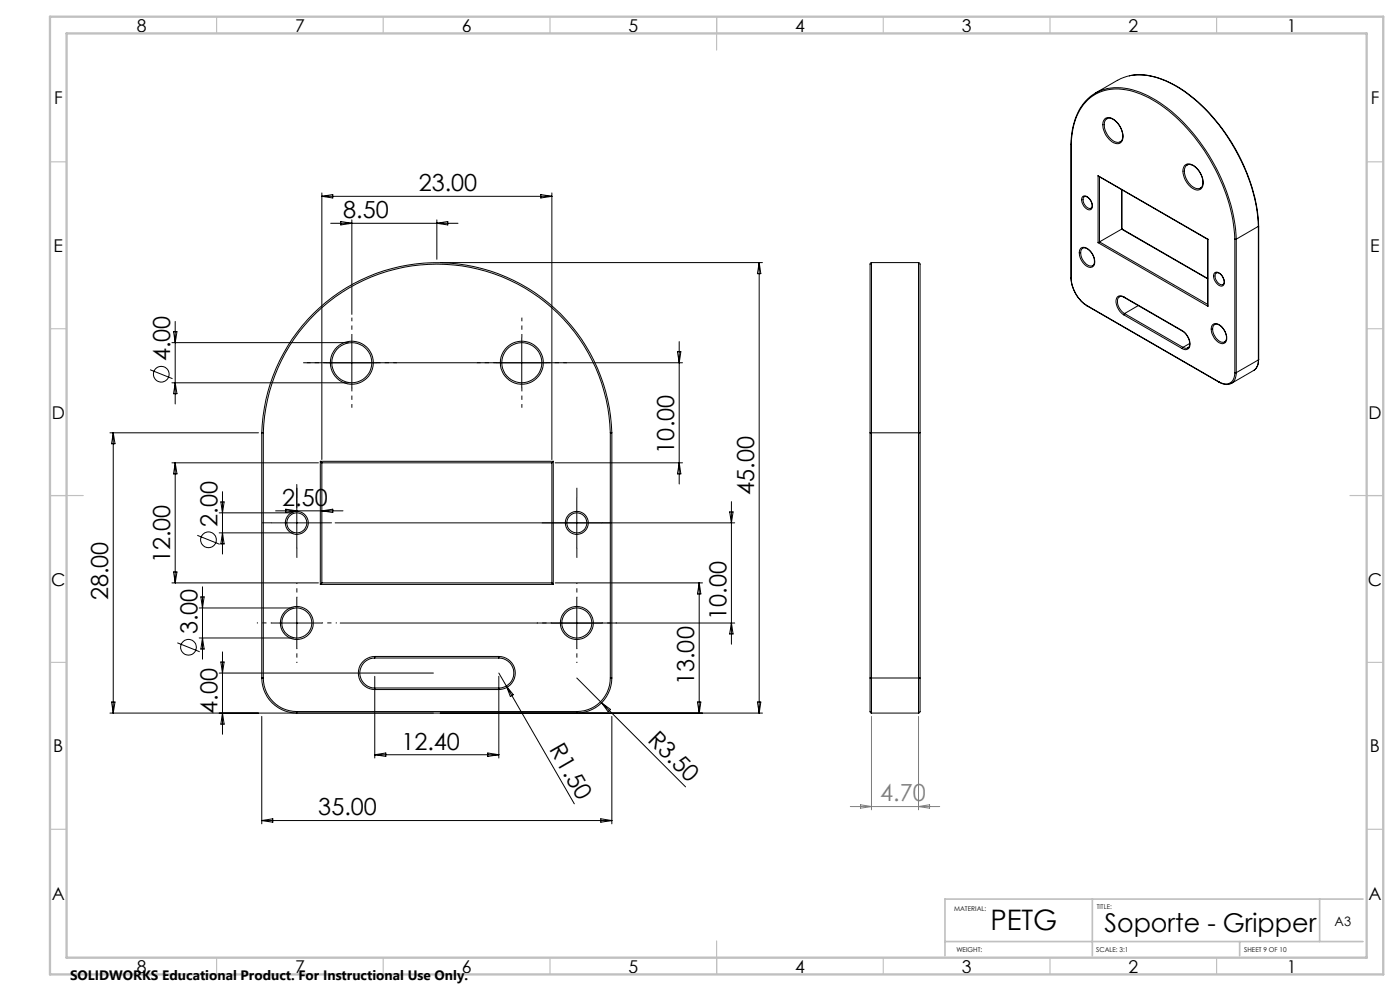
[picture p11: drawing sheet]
<svg xmlns="http://www.w3.org/2000/svg" width="420mm" height="297mm" viewBox="0 0 420 297" stroke-linecap="round" stroke-linejoin="round" font-family="sans-serif">
<g fill="none" stroke="#000" stroke-width=".3">
<path d="M325.6 30.4a19.7 19.7 0 0 0-4.3 12.8M325.6 30.3a13.7 13.7 0 0 1 15.3-3 41.9 41.9 0 0 1 20 16.5 53.6 53.6 0 0 1 10 27.9M328.6 27.9l6.6-3.8a15 15 0 0 1 13.5-.3 44.1 44.1 0 0 1 19.8 17.6 52.5 52.5 0 0 1 9 26.4M331.5 35.6a2.91 2.91 0 0 1 3.8 1.2 5.3 5.3 0 0 1 1.2 5.7 2.43 2.43 0 0 1-3.7-.6 5.4 5.4 0 0 1-1.5-6.1zM332.1 35.6a2.74 2.74 0 0 1 3.2 1.3 4.8 4.8 0 0 1 1.1 5.4l-.3 .2M332.1 35.6a3.6 3.6 0 0 0 .1 4.8 3.4 3.4 0 0 0 3.9 2.1M332.1 35.6h.1M338.9 22.7a20.2 20.2 0 0 1 14.2 3.2 54.7 54.7 0 0 1 24.5 41.7l-.1 .2M96.6 57.8v79.9M96.6 58.8h69M96.6 58.8l3.2-.5v1zM162.2 58.3l3.4 .5-3.4 .5z"/>
<path d="M165.6 57.8v79.9M321.3 43.2l.1 .2M321.3 43.2v40.1M321.4 43.4a17.8 17.8 0 0 1 5.8-14.2 14.4 14.4 0 0 1 14-1.4 41.7 41.7 0 0 1 19.1 15.9 53.6 53.6 0 0 1 10.2 28M321.4 43.4v40M324.7 59a1.76 1.76 0 0 1 2.6 1.2 1.61 1.61 0 0 1-.5 2.7 3 3 0 0 1-2.1-3.9zM325.2 59.1a1.42 1.42 0 0 1 1.9 .9 1.7 1.7 0 0 1 .1 2.5 2.51 2.51 0 0 1-2-3.4zM329.4 52.7l32.9 19.1M329.4 52.7l33 19M329.4 52.7v20M329.8 53v19.5M336.1 42.5h.1"/>
<path d="M336.5 56.9v11.8M336.6 56.9v11.7M355.3 49.7a2.43 2.43 0 0 1 3.7 .6 5.5 5.5 0 0 1 1.5 6.1 2.37 2.37 0 0 1-3.6-.7 5.8 5.8 0 0 1-1.8-5.7zM356.1 49.5a3.4 3.4 0 0 1 3.8 2.2 3.8 3.8 0 0 1 .3 4.6l-.1 .1M356.1 49.5a3.7 3.7 0 0 0 .2 4.8 3.6 3.6 0 0 0 3.8 2.1M356.1 49.5h.1M360.2 56.4h-.1M99.2 66.9h38.2M102.2 66.4l3.4 .5-3.4 .5zM105.6 65.9v28.3M131.1 65.9v11.8M131.1 66.9l3.2-.5v1z"/>
<path d="M132 78.7h96.7M227.8 78.7v135M227.8 78.7l.4 3.3h-1zM261.4 78.7l-.4 .4v50.6M261.4 78.7v51M261.4 78.7h14.2M275.6 78.7l.4 .4v50.6M275.6 78.7v51M324.2 74.4a2.43 2.43 0 0 1 3.3 1.3 3.3 3.3 0 0 1 .3 4.3 2.86 2.86 0 0 1-3.4-1.9 3.5 3.5 0 0 1-.2-3.7zM324.6 74.5a1.83 1.83 0 0 1 2.6 .9 3 3 0 0 1 .6 4.2 3.3 3.3 0 0 1-3.5-3l-.1-1.2zM327.8 79.6h.1M329.4 72.7l33 19.1"/>
<path d="M329.8 72.5l-.4 .2M329.8 72.5l32.5 18.7M336.5 68.7l-6.7 3.8M336.5 68.7l25.8 14.9M336.6 68.6l-.1 .1M336.6 68.6l25.7 14.9M362.3 71.8l.1 20M362.4 71.7l-.1 .1M362.4 71.7v20.1M370.5 71.7h.4M370.5 71.7v40M370.9 71.7v40"/>
<path d="M377.5 67.8l-6.6 3.9M377.5 67.8v40.1M377.6 67.7v40M52.1 99.4h1l-.5 3.3zM52.6 96.3v24.8M321.3 83.3a10.7 10.7 0 0 0 4.9 8.4M321.3 83.3l.1 .1M321.4 83.4a10.4 10.4 0 0 0 4.7 8.2M326.1 91.6l.1 .1M326.1 91.6l39.6 22.8M326.2 91.7l39.6 22.9M335.8 88.9a3 3 0 0 0 .5 4.2l1.1 .9"/>
<path d="M335.8 88.9h.1M335.9 88.9l.5-.1 .8 .3M337.1 89a1.5 1.5 0 0 0-1.8-.1 1.5 1.5 0 0 0-.5 1.8 5.4 5.4 0 0 0 2.3 3.7M337.1 89l.1 .1M337.1 89l17.6 10.1M337.1 94.4l17.6 10.1M337.2 89.1l17.5 10.1M337.4 94l-.3 .4M337.4 94l17.5 10.1M341.5 91.6l-4.1 2.4M354.7 99.1a4.2 4.2 0 0 1 1.9 5.4l-.9 .3-1-.3M354.7 99.1v.1"/>
<path d="M354.7 99.2a4.2 4.2 0 0 1 1.9 4.9l-.3 .2M363.8 97.3a2.38 2.38 0 0 1 3.3 1.3 3.2 3.2 0 0 1 .2 4.2 2.81 2.81 0 0 1-3.2-1.9 3.3 3.3 0 0 1-.3-3.6zM364 97.6a1.51 1.51 0 0 1 2.5 .4 3.7 3.7 0 0 1 1 4.4 2.06 2.06 0 0 1-2.8-1.2 3.7 3.7 0 0 1-.7-3.6zM364.3 81.9a1.76 1.76 0 0 1 2.6 1.2 1.88 1.88 0 0 1-.2 2.6 2.91 2.91 0 0 1-2.4-3.8zM364.7 81.9a1.78 1.78 0 0 1 2.3 1.6 1.32 1.32 0 0 1-.2 1.8 2.55 2.55 0 0 1-2.1-3.4zM45 110.8l6.8 2.7M51.6 114.7h52.9M51.6 102.7h52.9M52.6 114.7l.5 3.3h-1zM91.1 108.7h113.7M105.6 101.2v15M156.5 101.2v15"/>
<path d="M203.2 105.4h1.1l-.5 3.3zM203.8 102.4v42.7M354.9 104.1l-.2 .4M354.9 104.1l.7 .3 .7-.1M356.4 104.2l-.1 .1M356.9 102.9l-2 1.2M365.7 114.4l.1 .2M365.8 114.6a3.6 3.6 0 0 0 3.6 .3M367.4 102.4v.1M370.5 111.7a2.91 2.91 0 0 1-1.5 3.1 2.91 2.91 0 0 1-3.3-.4M370.5 111.7h.4M370.9 111.7l-.5 2.2-1 1"/>
<path d="M376.2 111l-6.8 3.9M377.5 107.9l-.3 1.7-1 1.4M377.5 107.9l-6.6 3.8M377.6 107.7a3.8 3.8 0 0 1-1.4 3.3M377.6 107.7l-.1 .2M33 129.7h44.5M34 129.7v84M34 129.7l.5 3.3h-1zM51.6 138.7h43.9M52.6 138.7v36M52.6 138.7l.5 3.3h-1zM78.5 129.7h.5"/>
<path d="M78.5 129.7a52.5 52.5 0 0 1 52.5-51 52.5 52.5 0 0 1 52.6 51M78.5 129.7v73.5M79 129.7a52.1 52.1 0 0 1 52-50.5 52.1 52.1 0 0 1 52.1 50.5M79 129.7v73.5M96.1 138.3l.5 .4M96.1 138.3h69.9M96.1 138.3v36.9M96.6 138.7v36M96.6 138.7h69M165.6 138.7v36M166 138.3l-.4 .4M166 138.3v36.9"/>
<path d="M166.5 138.7h38.3M183.1 129.7h.5M183.1 129.7v73.5M183.6 129.7v73.5M203.8 138.7l.5 3.3h-1.1zM261 129.7h.4M261 129.7v73.5M261.4 129.7v73.5M261.4 129.7h14.2M275.6 129.7h.4M275.6 129.7v73.5M276 129.7v73.5"/>
<path d="M65.8 159.7h22.3M65.8 153.7h22.3M66.3 150.4h.9l-.5 3.3zM66.7 147.4v18.6M66.7 159.7l.5 3.3h-.9zM81.5 156.7h15.1M82.7 153.1h20.2M85.7 152.6l3.3 .5-3.3 .5zM89 145.2v19M96.6 153.1l3.2-.5v1zM100.5 156.7h119.9M173 149.2v15"/>
<path d="M218.9 153.4h1l-.5 3.3zM219.4 150.4v42.7M51.6 174.7h43.9M52.1 171.4h1l-.5 3.3zM59.2 160.4l6.7 2.7M60.3 178.9h.9l-.5 3.3zM60.7 175.9v21.7M89 179.2v15M96.1 175.2h69.9M96.6 174.7l-.5 .5M96.6 174.7h69M165.6 174.7l.4 .5"/>
<path d="M166.5 174.7h44.2M173 179.2v15M209.8 174.7v39M209.8 174.7l.5 3.3h-1.1zM53.2 192.6l6.7 2.7M59.8 191.2h28.3M59.8 182.2h28.3M60.7 191.2l.5 3.3h-.9zM66.3 198.4h.9l-.5 3.3zM66.7 195.4v24.7M81.5 186.7h15.1M102.1 186.7h118.3"/>
<path d="M112.4 196.7a5 5 0 0 0-4.9 5 5 5 0 0 0 4.9 5M112.4 197.2a4.5 4.5 0 0 0-4.5 4.5 4.5 4.5 0 0 0 4.5 4.5M112.4 196.7v.5M112.4 196.7h37.2M112.4 197.2h37.2M149.6 196.7a5 5 0 0 1 5 5 5 5 0 0 1-5 5M149.6 197.2a4.5 4.5 0 0 1 4.5 4.5 4.5 4.5 0 0 1-4.5 4.5M149.6 196.7v.5M219.4 186.7l.5 3.3h-1zM33 213.7h195.7M33.5 210.4h1l-.5 3.3zM65.8 201.7h64.2"/>
<path d="M66.7 213.7l.5 3.3h-.9zM78.5 203.2a10.3 10.3 0 0 0 10.5 10.4v-.3M78.5 203.2h.5M78.5 214.7v32.2M79 203.2a10.1 10.1 0 0 0 10 10.1M89 213.3h84M112.4 206.2v.5M112.4 206.7h37.2M112.4 206.2h37.2M112.4 202.7v24.5M149.6 206.2v.5M149.6 202.7v24.5"/>
<path d="M149.6 201.7l2.3 3.9M151.9 205.6l20.4 35.3M151.9 205.6l2.1 2.6-.9 .5zM173 203.2l7.5 7.4M180.5 210.6l25.2 25.2M180.5 210.6l2.7 2-.7 .7zM183.1 203.2a10 10 0 0 1-10.1 10.1M183.1 203.2h.5M183.6 203.2a10.2 10.2 0 0 1-10.6 10.4v-.3M183.6 214.7v32.2M209.2 210.4h1.1l-.5 3.3zM227.2 210.4h1l-.4 3.3z"/>
<path d="M261 203.2h.4M261 203.2v10.2l.4 .3M261.4 203.2v10.5M261.4 213.7h14.2M261.4 203.2h14.2M275.6 203.2v10.5M275.6 203.2h.4M276 203.2v10.2l-.4 .3M112.4 226.2h37.2M112.4 226.2l3.3-.5v1zM146.3 225.7l3.3 .5-3.3 .5zM78.5 245.9h105.1"/>
<path d="M78.5 245.9l3.3-.5v1zM180.2 245.4l3.4 .5-3.4 .5z"/>
<circle cx="48.4" cy="112.1" r="2.35"/>
<circle cx="105.5" cy="108.7" r="6.5"/>
<circle cx="105.6" cy="108.7" r="6"/>
<circle cx="156.5" cy="108.7" r="6"/>
<circle cx="156.6" cy="108.7" r="6.5"/>
<circle cx="89" cy="156.7" r="3.4"/>
<circle cx="89" cy="156.7" r="3"/>
<circle cx="173" cy="156.7" r="3.4"/>
<circle cx="173" cy="156.7" r="3"/>
<circle cx="62.5" cy="161.8" r="2.36"/>
<circle cx="56.5" cy="194" r="2.36"/>
<circle cx="89" cy="186.7" r="4.9"/>
<circle cx="89" cy="186.7" r="4.5"/>
<circle cx="173" cy="186.7" r="4.9"/>
<circle cx="173" cy="186.7" r="4.5"/>
</g>
<path d="M81.6 156.7h-3M89.1 149.2v-3M96.6 156.7h3M165.6 156.7h-3M173.1 149.2v-3M180.6 156.7h3M89.1 164.2v3M173.1 164.2v3" fill="none" stroke="#000" stroke-width=".3" stroke-dasharray="15.2 1.3 1.3 1.3" stroke-linecap="butt"/>
<path d="M89.1 179.2v-4.5M173.1 179.2v-4.5M81.6 186.7h-4.5M89.1 194.2v4.5M96.6 186.7h4.5M165.6 186.7h-4.5M173.1 194.2v4.5M180.6 186.7h4.5" fill="none" stroke="#000" stroke-width=".3" stroke-dasharray="15.2 1.3 1.3 1.3" stroke-dashoffset="14.9" stroke-linecap="butt"/>
<path d="M98.1 108.7h-6M105.6 101.2v-6M105.6 116.2v6M113.1 108.7h6M149.1 108.7h-6M156.6 101.2v-6M156.6 116.2v6M164.1 108.7h6" fill="none" stroke="#000" stroke-width=".3" stroke-dasharray="15.2 1.3 1.3 1.3" stroke-dashoffset="14.1" stroke-linecap="butt"/>
<path d="M261.4 214.7v28M275.6 214.7v28M255.1 241.7h26.8M258.2 241.2l3.2 .5-3.2 .5zM275.6 241.7l3.3-.5v1z" fill="none" stroke="#808080" stroke-width=".3"/>
<g fill="none" stroke="#c0c0c0" stroke-width=".35">
<path d="M65 5v5M115 5v5M165 5v5M215 5v10M265 5v5M315 5v5M365 5v5M15 48.5h5M410 48.5h5M15 98.5h5M410 98.5h5M15 148.5h10"/>
<path d="M405 148.5h10M15 198.5h5M410 198.5h5M15 248.5h5M410 248.5h5M65 287v5M115 287v5M165 287v5M215 282v10M265 287v5M315 287v5M365 287v5"/>
</g>
<path d="M327.7 269.4v17.1M395.9 269.4v12.8M408.9 269.4h-125.4v17.1M283.5 282.2h125.4M371.9 282.2v4.3" fill="none" stroke="#c0c0c0" stroke-width=".5"/>
<path d="M15 5h400v287h-400zM20 10h390v277h-390z" fill="none" stroke="#c0c0c0" stroke-width=".7"/>
<text font-size="8.5" x="297.1" y="278.7">PETG</text>
<text font-size="7.8" x="331.3" y="279.5">Soporte - Gripper</text>
<g font-size="7.1">
<text x="125.6" y="57.3">23.00</text>
<text x="102.9" y="65.4">8.50</text>
<text x="51.1" y="108.2" transform="rotate(-90 51.1 108.2)">4.00</text>
<text x="202.2" y="135.9" transform="rotate(-90 202.2 135.9)">10.00</text>
<text x="226.2" y="148.3" transform="rotate(-90 226.2 148.3)">45.00</text>
<text x="84.7" y="151.6">2.50</text>
<text x="65.2" y="157.9" transform="rotate(-90 65.2 157.9)">2.00</text>
<text x="51.1" y="168.8" transform="rotate(-90 51.1 168.8)">12.00</text>
<text x="32.5" y="179.9" transform="rotate(-90 32.5 179.9)">28.00</text>
<text x="217.9" y="185.8" transform="rotate(-90 217.9 185.8)">10.00</text>
<text x="59.2" y="190.1" transform="rotate(-90 59.2 190.1)">3.00</text>
<text x="208.2" y="205.3" transform="rotate(-90 208.2 205.3)">13.00</text>
<text x="65.2" y="213.9" transform="rotate(-90 65.2 213.9)">4.00</text>
<text x="120.4" y="224.6">12.40</text>
<text x="164.6" y="224.6" transform="rotate(60 164.6 224.6)">R1.50</text>
<text x="194.1" y="222.1" transform="rotate(45 194.1 222.1)">R3.50</text>
<text x="95.5" y="244.4">35.00</text>
</g>
<text font-size="7.1" fill="#808080" x="264.1" y="240.2">4.70</text>
<g font-size="5.3">
<text x="41" y="9.5">8</text>
<text x="88.5" y="9.5">7</text>
<text x="138.5" y="9.5">6</text>
<text x="188.5" y="9.5">5</text>
<text x="238.5" y="9.5">4</text>
<text x="288.5" y="9.5">3</text>
<text x="338.5" y="9.5">2</text>
<text x="386" y="9.5">1</text>
<text x="16.2" y="31.2">F</text>
<text x="411.2" y="31.2">F</text>
<text x="16.1" y="75.5">E</text>
<text x="411.1" y="75.5">E</text>
<text x="15.5" y="125.5">D</text>
<text x="410.5" y="125.5">D</text>
<text x="15.4" y="175.5">C</text>
<text x="410.4" y="175.5">C</text>
<text x="16" y="225.5">B</text>
<text x="411" y="225.5">B</text>
<text x="15.5" y="269.7">A</text>
<text x="410.5" y="269.7">A</text>
<text x="41" y="291.5">8</text>
<text x="88.5" y="291.5">7</text>
<text x="138.5" y="291.5">6</text>
<text x="188.5" y="291.5">5</text>
<text x="238.5" y="291.5">4</text>
<text x="288.5" y="291.5">3</text>
<text x="338.5" y="291.5">2</text>
<text x="386" y="291.5">1</text>
</g>
<text font-size="4.1" x="21" y="293.7">SOLIDWORKS Educational Product. For Instructional Use Only.</text>
<text font-size="3.9" x="400.4" y="277.7">A3</text>
<g font-size="2">
<text x="286.3" y="273.1">MATERIAL:</text>
<text x="329" y="272.4">TITLE:</text>
<text x="286.9" y="285.4">WEIGHT:</text>
<text x="328.9" y="285.4">SCALE: 3:1</text>
<text x="373.3" y="285.4">SHEET 9 OF 10</text>
</g>
</svg>
